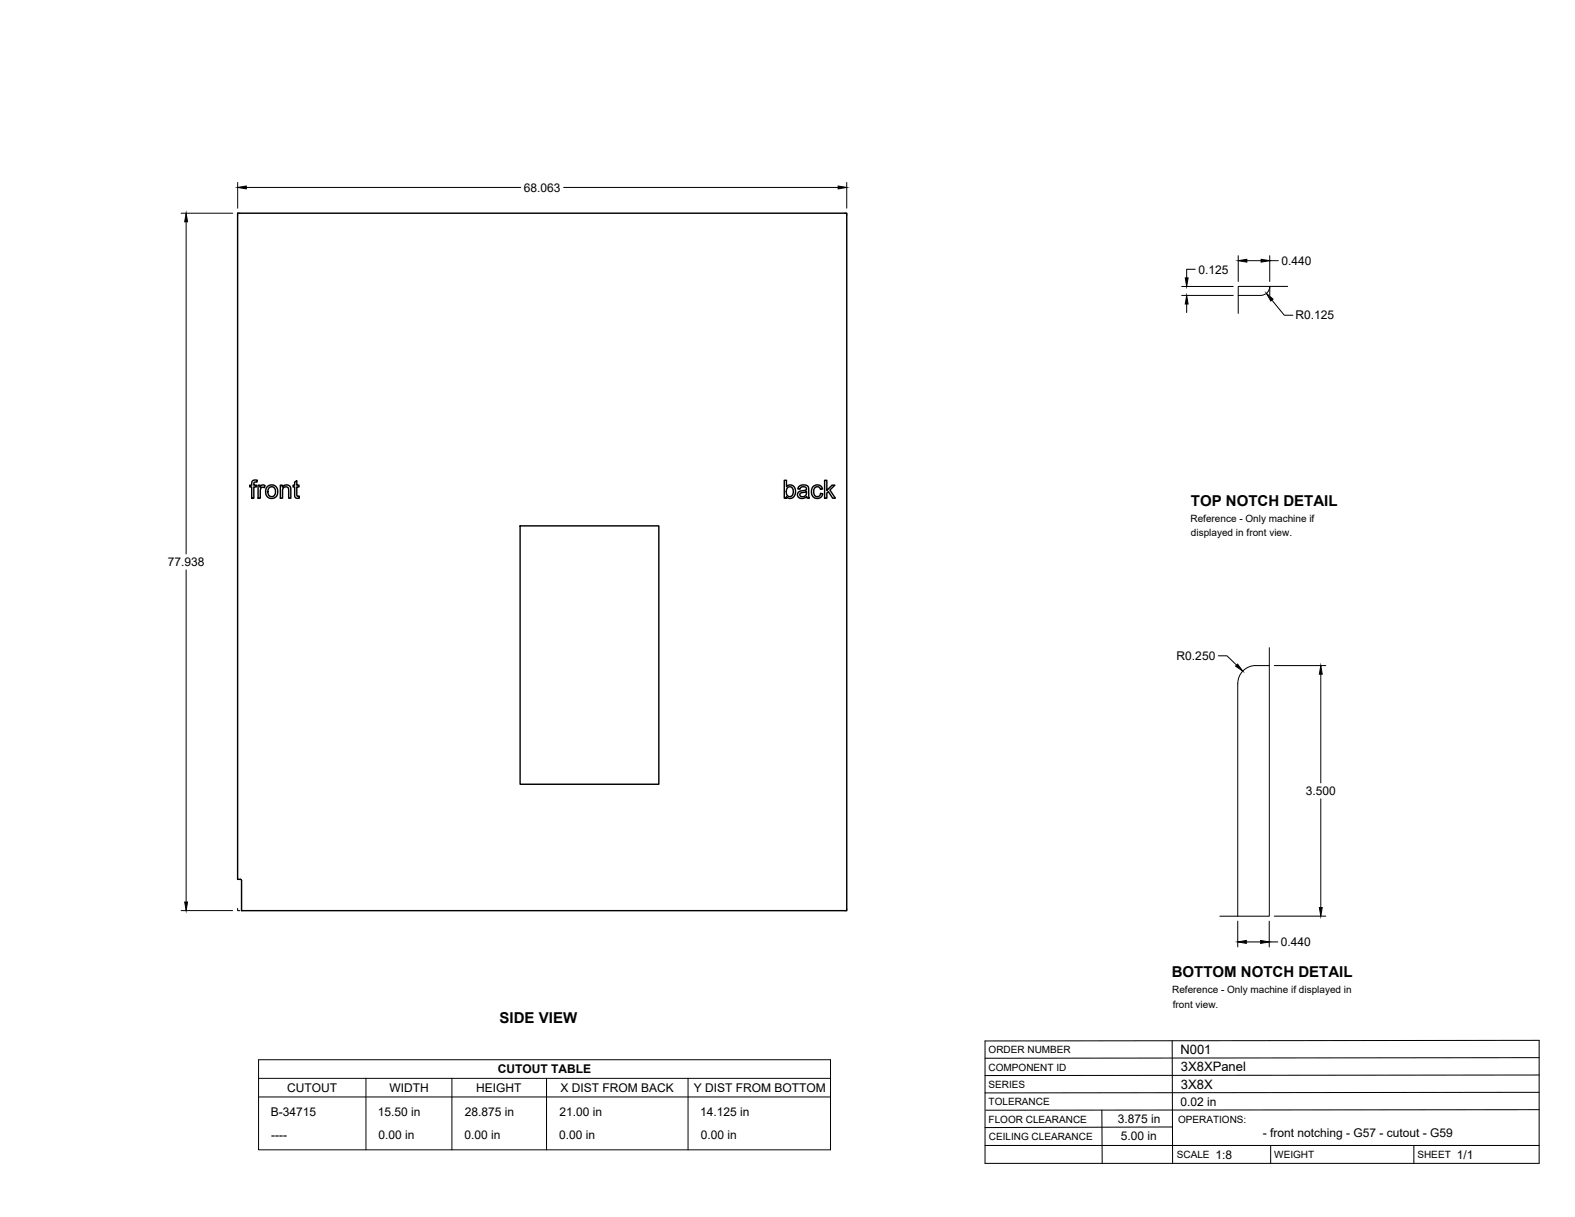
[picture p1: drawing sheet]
<svg xmlns="http://www.w3.org/2000/svg" width="559mm" height="432mm" viewBox="0 0 559 432" stroke-linecap="round" stroke-linejoin="round" font-family="sans-serif">
<!-- layer: Visible -->
<g fill="none" stroke="#000" stroke-width=".51">
<path d="M84.3 75.6h216.1v247.5h-214.7v-10.7l-.2-.3-1.2-.1zM89.6 170.6l.5-.3 1.2 .1-.1 .6a.73 .73 0 0 0-.8 0 .73 .73 0 0 0-.3 .7v.4h.9v.7h-.9v4h-.8v-4h-.7v-.7h.7v-.9zM91.6 172.1h.7v.7a1.12 1.12 0 0 1 1.8-.5l-.3 .7a1.01 1.01 0 0 0-1.2 .1 1.01 1.01 0 0 0-.2 1.2v2.5h-.8zM94.8 172.7a2.33 2.33 0 0 1 3.8 1.3 2.33 2.33 0 0 1-2.9 2.7l-.6-.3a2.81 2.81 0 0 1-.3-3.7zM95.4 173.1l.7-.4h.6l.9 .8 .1 1.5-.7 1.1h-1.2l-.6-.6-.2-1.2zM99.5 172.1h.7v.7a1.64 1.64 0 0 1 1.9-.7 1.64 1.64 0 0 1 1.1 1.8v2.9h-.8v-2.8a1.12 1.12 0 0 0-1.2-1.2 1.12 1.12 0 0 0-1 1.4v2.6h-.7zM104.5 171l.8-.5v1.6h.8v.7h-.8v3l.2 .2 .6 .1 .1 .6-.6 .1a1.04 1.04 0 0 1-1.1-1.4v-2.6h-.5v-.7h.5zM278.3 170.4h.7v2.3a1.93 1.93 0 0 1 2.4-.3 1.93 1.93 0 0 1 .8 2.2l-.2 1.1a1.75 1.75 0 0 1-3 .5v.6h-.7zM279.4 173l.6-.3a1.81 1.81 0 0 1 1.5 1.5 1.81 1.81 0 0 1-.9 1.9l-1.1-.1a2.22 2.22 0 0 1-.5-2.2zM283.4 172.7l.7-.5 1-.2 .9 .1 .7 .5 .5 4.2h-.8l-.2-.6a1.76 1.76 0 0 1-1.9 .7 1.76 1.76 0 0 1-1.3-1.6l.6-.9 1.7-.4a.68 .68 0 0 0 .8-.6 .68 .68 0 0 0-.8-.7 1.12 1.12 0 0 0-1.5 .9l-.7-.1zM284 175l1.3-.3a.43 .43 0 0 1 .6-.2 .43 .43 0 0 1 .2 .5v.1a1.19 1.19 0 0 1-1.1 1.1 1.19 1.19 0 0 1-1.2-.8zM288.4 172.7a1.95 1.95 0 0 1 2-.7 1.95 1.95 0 0 1 1.4 1.5l-.7 .1a1.29 1.29 0 0 0-1.8-.7 1.29 1.29 0 0 0-.6 1.7l.2 1 .6 .5a1.16 1.16 0 0 0 1.6-1l.8 .1-.4 .9a2.06 2.06 0 0 1-2.4 .6 2.06 2.06 0 0 1-1.2-2.2z"/>
<path d="M292.6 170.4h.7v3.6l1.9-1.9h1l-1.8 1.8 2 2.9h-1l-1.5-2.4-.6 .5v1.9h-.7zM184.5 186.6h49.2v91.7h-49.2z"/>
</g>
<!-- layer: Reference -->
<path d="M85.1 75.6h-.8v.9M299.6 75.6h.8v.9M439.3 104.8h8M447.3 104.8a3.2 3.2 0 0 0 3.2-3.2v3.2M456.9 101.6h-17.6v9.6M450.3 236.2a12.8 12.8 0 0 0-7.7 .6 6.4 6.4 0 0 0-3.4 5.7l-.1 82.6M450.3 229.8v95.3h-17.5M84.3 322.3v.8h.8M300.4 322.3v.8h-.8" fill="none" stroke="#000" stroke-width=".35"/>
<!-- layer: Titleblock -->
<path d="M349.5 369.3l196.6-.2v43.7h-196.6zM415.9 369.3l.1 43.5M546.1 375.3l-196.6 .2M390.9 393.9l.2 18.9M416 399.9l-66.5 .2M546.1 393.7l-196.3 .2M546.1 387.6l-196.6 .2M546.1 381.4l-196.6 .2M349.5 406.4h196.6M450.8 406.4v6.4M501.6 406.4v6.4" fill="none" stroke="#000" stroke-width=".36"/>
<!-- layer: Custom Tables -->
<path d="M91.7 376h203v32h-203zM91.7 382.6h203M91.7 389.2h203M129.8 382.6v25.4M160.3 382.6v25.4M193.9 382.6v25.4M244.1 382.6v25.4" fill="none" stroke="#000" stroke-width=".35"/>
<!-- layer: FD_Dimensions -->
<g fill="none" stroke="#000" stroke-width=".35">
<path d="M64.3 75.6h18.2M66 78.7v117.9M84.3 64.7v9.2M87.4 66.5h97.4M200 66.5h97.4M300.4 64.7v9.2M424.1 95.5h-3.1v3.1M439.3 90.7v9.2M442.4 92.5h5M450.5 90.7v9.2M450.5 92.5h3M419.2 104.8h18.3"/>
<path d="M419.2 101.6h18.3M421 107.9v3M451.3 106.5l4.4 5.3h3M66 202.2v117.8M432.3 232.7h3l3.4 3.3M452.1 236.2h18.3M468.6 239.2v38.6M468.6 283.4v38.6M64.3 323.1h18.2M439.1 326.8v9.2M442.2 334.2h5.1M450.3 326.8v9.2"/>
<path d="M450.3 334.2h3.1M452.1 325.1h18.3"/>
</g>
<g fill="#000" stroke="#000" stroke-width=".35">
<path d="M66 75.6l.5 3.1h-1zM84.3 66.5l3.1-.5v1zM297.4 66l3 .5-3 .5zM420.5 98.6h1l-.5 3zM439.3 92.5l3.1-.5v1zM447.4 92l3.1 .5-3.1 .5zM421 104.8l.5 3.1h-1zM449.3 104.1l2.4 2-.8 .7zM439.1 235.6l1.8 2.5-2.5-1.8zM468.6 236.2l.5 3h-1zM65.5 320h1l-.5 3.1zM439.1 334.2l3.1-.5v1z"/>
<path d="M447.3 333.7l3 .5-3 .5zM468.1 322h1l-.5 3.1z"/>
</g>
<g font-size="5.3">
<text x="422.6" y="179.5">TOP NOTCH DETAIL</text>
<text x="415.8" y="346.8">BOTTOM NOTCH DETAIL</text>
<text x="177.3" y="363.1">SIDE VIEW</text>
</g>
<g font-size="4.6">
<text x="418.8" y="373.8">N001</text>
<text x="419" y="380.1">3X8XPanel</text>
<text x="419" y="386.2">3X8X</text>
</g>
<g font-size="4.3">
<text x="185.9" y="68">68.063</text>
<text x="454.6" y="94">0.440</text>
<text x="425.2" y="97">0.125</text>
<text x="459.6" y="113.3">R0.125</text>
<text x="59.5" y="200.9">77.938</text>
<text x="417.5" y="234.2">R0.250</text>
<text x="463.3" y="282.1">3.500</text>
<text x="454.5" y="335.7">0.440</text>
<text x="176.6" y="380.8">CUTOUT TABLE</text>
<text x="101.9" y="387.4">CUTOUT</text>
<text x="138.2" y="387.4">WIDTH</text>
<text x="169" y="387.4">HEIGHT</text>
<text x="198.9" y="387.4">X DIST FROM BACK</text>
<text x="246.1" y="387.4">Y DIST FROM BOTTOM</text>
<text x="418.8" y="392.4">0.02 in</text>
<text x="96.1" y="396.1">B-34715</text>
<text x="134.1" y="396.1">15.50 in</text>
<text x="164.9" y="396.1">28.875 in</text>
<text x="198.5" y="396.1">21.00 in</text>
<text x="248.4" y="396.1">14.125 in</text>
<text x="396.6" y="398.3">3.875 in</text>
<text x="96.2" y="404">----</text>
<text x="134.3" y="404">0.00 in</text>
<text x="164.8" y="404">0.00 in</text>
<text x="198.4" y="404">0.00 in</text>
<text x="248.6" y="404">0.00 in</text>
<text x="397.7" y="404.3">5.00 in</text>
<text x="448.1" y="403.3">- front notching - G57 - cutout - G59</text>
<text x="431.3" y="411.1">1:8</text>
<text x="516.9" y="411.1">1/1</text>
</g>
<g font-size="3.5">
<text x="422.4" y="185">Reference - Only machine if</text>
<text x="422.6" y="190.2">displayed in front view.</text>
<text x="415.9" y="352.4">Reference - Only machine if displayed in</text>
<text x="416.1" y="357.5">front view.</text>
<text x="350.8" y="373.6">ORDER NUMBER</text>
<text x="350.8" y="379.9">COMPONENT ID</text>
<text x="350.8" y="386.1">SERIES</text>
<text x="350.8" y="392.2">TOLERANCE</text>
<text x="350.8" y="398.4">FLOOR CLEARANCE</text>
<text x="418" y="398.4">OPERATIONS:</text>
<text x="350.8" y="404.4">CEILING CLEARANCE</text>
<text x="417.5" y="410.9">SCALE</text>
<text x="452.1" y="410.9">WEIGHT</text>
<text x="502.9" y="410.9">SHEET</text>
</g>
</svg>
